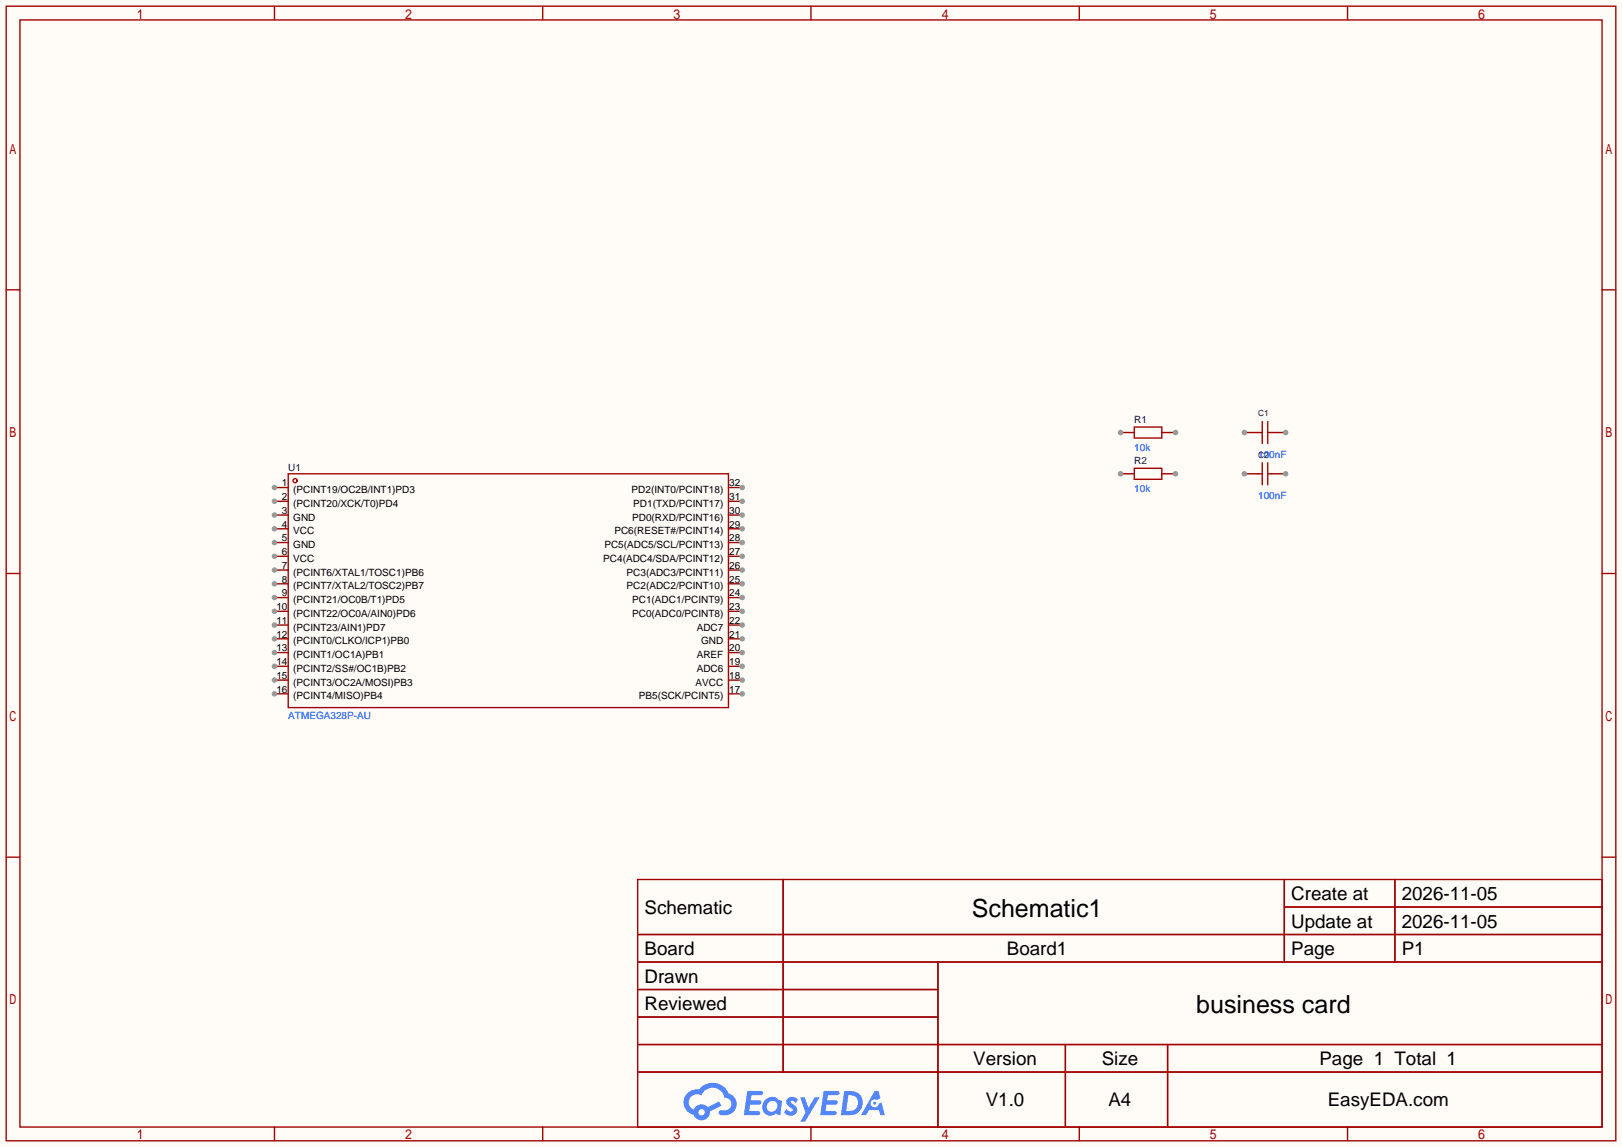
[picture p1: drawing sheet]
<svg xmlns="http://www.w3.org/2000/svg" width="299mm" height="212mm" viewBox="0 0 299 212" stroke-linecap="round" stroke-linejoin="round" font-family="sans-serif">
<path d="M0 0h299.5v211.8h-299.5z" fill="#fffcf7"/>
<g fill="none" stroke="#a10000" stroke-width=".25">
<path d="M1.1 1.1h297.2v209.6h-297.2zM3.7 3.7h292.1v204.5h-292.1zM50.7 1.1v2.6M100.2 1.1v2.6M149.7 1.1v2.6M199.3 1.1v2.6M248.8 1.1v2.6M1.1 53.5h2.6M295.8 53.5h2.5M1.1 105.9h2.6M295.8 105.9h2.5M1.1 158.3h2.6"/>
<path d="M295.8 158.3h2.5M117.7 162.4h178.1v45.8h-178.1zM117.7 172.6h178.1M117.7 177.7h178.1M144.6 162.4v35.6M173.2 177.7v30.5M237.1 162.4v15.3M237.1 167.5h58.7M257.5 162.4v15.3M117.7 182.8h55.5M117.7 192.9h178.1M117.7 187.8h55.5"/>
<path d="M117.7 198h178.1M196.7 192.9v15.3M215.6 192.9v15.3M50.7 208.2v2.5M100.2 208.2v2.5M149.7 208.2v2.5M199.3 208.2v2.5M248.8 208.2v2.5"/>
</g>
<g fill="#5487ff">
<path d="M145.5 202.8a1.3 1.3 0 0 1 1.8 .3l-.4 .6a.54 .54 0 0 0-.9-.2l.1 .2a1.58 1.58 0 0 1 1.1 1.6 1.43 1.43 0 0 1-2.5 .1l.5-.6a.64 .64 0 0 0 .5 .5 .64 .64 0 0 0 .7-.3l-.2-.2a1.6 1.6 0 0 1-1-1.6z"/>
<path d="M147.7 202.7h.9l.7 1.9 1.1-1.9h.9l-2.7 4.5h-.9l1-1.7z"/>
<path d="M138 201.5h1.6a1.31 1.31 0 0 1 1.2 .2 .4 .4 0 0 1-.3 .6h-1.8l-.1 .9h1.6a.4 .4 0 0 1 .4 .4 .4 .4 0 0 1-.4 .4h-1.7l-.2 1.2h.8a1.23 1.23 0 0 1 1.2 .2 .39 .39 0 0 1-.3 .6h-2.7z"/>
<path d="M152.1 201.5h1.6a1.32 1.32 0 0 1 1.3 .2 .39 .39 0 0 1-.4 .6h-1.7l-.2 .9h1.7a.4 .4 0 0 1 .3 .4 .4 .4 0 0 1-.4 .4h-1.7l-.2 1.2h.8a1.23 1.23 0 0 1 1.2 .2 .39 .39 0 0 1-.3 .6h-2.7z"/>
<path d="M161.5 201.5h.7l.4 1.3-.7 .4a.75 .75 0 0 0-1.1 .3 .75 .75 0 0 0 .5 1 .75 .75 0 0 0 .9-.6l.6-.3 .6 2.4h-.9l-.2-1h-1.9l-.5 1h-.9z"/>
<path d="M155.9 201.5l-.7 4.5h1.5a2.27 2.27 0 0 0 2.6-2.3 2.27 2.27 0 0 0-2.7-2.2zM156.6 202.3a1.5 1.5 0 0 1 1.8 1.5 1.5 1.5 0 0 1-1.9 1.4h-.3z"/>
<path d="M141.3 203.1a1.62 1.62 0 0 0-.4 2.1 1.62 1.62 0 0 0 2 .7l.4-.3 .3 .3 .5 .1 .3-2.5-.2-.3h-.4a1.58 1.58 0 0 0-2.5-.1zM141.9 203.6a.99 .99 0 0 1 1.6 .3 .99 .99 0 0 1-.9 1.4 .94 .94 0 0 1-1-.5 .94 .94 0 0 1 .3-1.2z"/>
<path d="M126.9 201.9a2.37 2.37 0 0 0 1.2 4 1.54 1.54 0 0 0 1.7 1 1.54 1.54 0 0 0 1.3-1.6l2.1-1.1-.5-.8-2 1.1a1.57 1.57 0 0 0-2.6 .4 1.5 1.5 0 0 1-.8-2.1 1.5 1.5 0 0 1 2.2-.5 2.23 2.23 0 0 1 2.3-1.4 2.23 2.23 0 0 1 2 1.8 1.16 1.16 0 0 1 1.2 1.1 1.16 1.16 0 0 1-1 1.3h-.7a.47 .47 0 0 0-.6 .3 .47 .47 0 0 0 .4 .6 2.23 2.23 0 0 0 2.3-.7 2.23 2.23 0 0 0 .4-2.3 2.16 2.16 0 0 0-1.3-1.1 3.2 3.2 0 0 0-5.4-.7l-1.2 .1zM129 205.4a.58 .58 0 0 1 1.1 0 .58 .58 0 0 1-1.1 0z"/>
<circle cx="161.5" cy="203.8" r=".28"/>
</g>
<g fill="none" stroke="#a10000" stroke-width=".25">
<path d="M53.2 87.5h81.3v43.2h-81.3z"/>
<circle cx="54.5" cy="88.8" r=".38"/>
</g>
<path d="M50.7 90h2.5" fill="none" stroke="#870000" stroke-width=".25"/>
<circle cx="50.7" cy="90" r=".51" fill="#999"/>
<path d="M50.7 92.6h2.5" fill="none" stroke="#870000" stroke-width=".25"/>
<circle cx="50.7" cy="92.6" r=".51" fill="#999"/>
<path d="M50.7 95.1h2.5" fill="none" stroke="#870000" stroke-width=".25"/>
<circle cx="50.7" cy="95.1" r=".51" fill="#999"/>
<path d="M50.7 97.7h2.5" fill="none" stroke="#870000" stroke-width=".25"/>
<circle cx="50.7" cy="97.7" r=".51" fill="#999"/>
<path d="M50.7 100.2h2.5" fill="none" stroke="#870000" stroke-width=".25"/>
<circle cx="50.7" cy="100.2" r=".51" fill="#999"/>
<path d="M50.7 102.7h2.5" fill="none" stroke="#870000" stroke-width=".25"/>
<circle cx="50.7" cy="102.7" r=".51" fill="#999"/>
<path d="M50.7 105.3h2.5" fill="none" stroke="#870000" stroke-width=".25"/>
<circle cx="50.7" cy="105.3" r=".51" fill="#999"/>
<path d="M50.7 107.8h2.5" fill="none" stroke="#870000" stroke-width=".25"/>
<circle cx="50.7" cy="107.8" r=".51" fill="#999"/>
<path d="M50.7 110.4h2.5" fill="none" stroke="#870000" stroke-width=".25"/>
<circle cx="50.7" cy="110.4" r=".51" fill="#999"/>
<path d="M50.7 112.9h2.5" fill="none" stroke="#870000" stroke-width=".25"/>
<circle cx="50.7" cy="112.9" r=".51" fill="#999"/>
<path d="M50.7 115.4h2.5" fill="none" stroke="#870000" stroke-width=".25"/>
<circle cx="50.7" cy="115.4" r=".51" fill="#999"/>
<path d="M50.7 118h2.5" fill="none" stroke="#870000" stroke-width=".25"/>
<circle cx="50.7" cy="118" r=".51" fill="#999"/>
<path d="M50.7 120.5h2.5" fill="none" stroke="#870000" stroke-width=".25"/>
<circle cx="50.7" cy="120.5" r=".51" fill="#999"/>
<path d="M50.7 123.1h2.5" fill="none" stroke="#870000" stroke-width=".25"/>
<circle cx="50.7" cy="123.1" r=".51" fill="#999"/>
<path d="M50.7 125.6h2.5" fill="none" stroke="#870000" stroke-width=".25"/>
<circle cx="50.7" cy="125.6" r=".51" fill="#999"/>
<path d="M50.7 128.1h2.5" fill="none" stroke="#870000" stroke-width=".25"/>
<circle cx="50.7" cy="128.1" r=".51" fill="#999"/>
<path d="M134.5 128.1h2.5" fill="none" stroke="#870000" stroke-width=".25"/>
<circle cx="137" cy="128.1" r=".51" fill="#999"/>
<path d="M134.5 125.6h2.5" fill="none" stroke="#870000" stroke-width=".25"/>
<circle cx="137" cy="125.6" r=".51" fill="#999"/>
<path d="M134.5 123.1h2.5" fill="none" stroke="#870000" stroke-width=".25"/>
<circle cx="137" cy="123.1" r=".51" fill="#999"/>
<path d="M134.5 120.5h2.5" fill="none" stroke="#870000" stroke-width=".25"/>
<circle cx="137" cy="120.5" r=".51" fill="#999"/>
<path d="M134.5 118h2.5" fill="none" stroke="#870000" stroke-width=".25"/>
<circle cx="137" cy="118" r=".51" fill="#999"/>
<path d="M134.5 115.4h2.5" fill="none" stroke="#870000" stroke-width=".25"/>
<circle cx="137" cy="115.4" r=".51" fill="#999"/>
<path d="M134.5 112.9h2.5" fill="none" stroke="#870000" stroke-width=".25"/>
<circle cx="137" cy="112.9" r=".51" fill="#999"/>
<path d="M134.5 110.4h2.5" fill="none" stroke="#870000" stroke-width=".25"/>
<circle cx="137" cy="110.4" r=".51" fill="#999"/>
<path d="M134.5 107.8h2.5" fill="none" stroke="#870000" stroke-width=".25"/>
<circle cx="137" cy="107.8" r=".51" fill="#999"/>
<path d="M134.5 105.3h2.5" fill="none" stroke="#870000" stroke-width=".25"/>
<circle cx="137" cy="105.3" r=".51" fill="#999"/>
<path d="M134.5 102.7h2.5" fill="none" stroke="#870000" stroke-width=".25"/>
<circle cx="137" cy="102.7" r=".51" fill="#999"/>
<path d="M134.5 100.2h2.5" fill="none" stroke="#870000" stroke-width=".25"/>
<circle cx="137" cy="100.2" r=".51" fill="#999"/>
<path d="M134.5 97.7h2.5" fill="none" stroke="#870000" stroke-width=".25"/>
<circle cx="137" cy="97.7" r=".51" fill="#999"/>
<path d="M134.5 95.1h2.5" fill="none" stroke="#870000" stroke-width=".25"/>
<circle cx="137" cy="95.1" r=".51" fill="#999"/>
<path d="M134.5 92.6h2.5" fill="none" stroke="#870000" stroke-width=".25"/>
<circle cx="137" cy="92.6" r=".51" fill="#999"/>
<path d="M134.5 90h2.5" fill="none" stroke="#870000" stroke-width=".25"/>
<circle cx="137" cy="90" r=".51" fill="#999"/>
<path d="M214.5 79.9h2.5" fill="none" stroke="#870000" stroke-width=".25"/>
<circle cx="217" cy="79.9" r=".51" fill="#999"/>
<path d="M206.9 79.9h2.5" fill="none" stroke="#870000" stroke-width=".25"/>
<circle cx="206.9" cy="79.9" r=".51" fill="#999"/>
<path d="M209.4 78.9h5.1v2h-5.1z" fill="none" stroke="#a10000" stroke-width=".25"/>
<path d="M214.5 87.5h2.5" fill="none" stroke="#870000" stroke-width=".25"/>
<circle cx="217" cy="87.5" r=".51" fill="#999"/>
<path d="M206.9 87.5h2.5" fill="none" stroke="#870000" stroke-width=".25"/>
<circle cx="206.9" cy="87.5" r=".51" fill="#999"/>
<path d="M233 77.9v4M234.1 77.9v4M209.4 86.5h5.1v2h-5.1z" fill="none" stroke="#a10000" stroke-width=".25"/>
<path d="M229.7 79.9h2.6" fill="none" stroke="#870000" stroke-width=".25"/>
<circle cx="229.7" cy="79.9" r=".51" fill="#999"/>
<path d="M234.8 79.9h2.6" fill="none" stroke="#870000" stroke-width=".25"/>
<circle cx="237.4" cy="79.9" r=".51" fill="#999"/>
<path d="M232.3 79.9h.7M234.1 79.9h.7M233 85.5v4M234.1 85.5v4" fill="none" stroke="#a10000" stroke-width=".25"/>
<path d="M229.7 87.5h2.6" fill="none" stroke="#870000" stroke-width=".25"/>
<circle cx="229.7" cy="87.5" r=".51" fill="#999"/>
<path d="M234.8 87.5h2.6" fill="none" stroke="#870000" stroke-width=".25"/>
<circle cx="237.4" cy="87.5" r=".51" fill="#999"/>
<path d="M232.3 87.5h.7M234.1 87.5h.7" fill="none" stroke="#a10000" stroke-width=".25"/>
<g font-size="4.6">
<text x="179.4" y="169.4">Schematic1</text>
<text x="220.9" y="187.1">business card</text>
</g>
<g font-size="3.5">
<text x="238.4" y="166.2">Create at</text>
<text x="258.8" y="166.2">2026-11-05</text>
<text x="119" y="168.8">Schematic</text>
<text x="238.4" y="171.3">Update at</text>
<text x="258.8" y="171.3">2026-11-05</text>
<text x="119" y="176.4">Board</text>
<text x="185.9" y="176.4">Board1</text>
<text x="238.4" y="176.4">Page</text>
<text x="258.8" y="176.4">P1</text>
<text x="119" y="181.5">Drawn</text>
<text x="119" y="186.6">Reviewed</text>
<text x="179.7" y="196.7">Version</text>
<text x="203.4" y="196.7">Size</text>
<text x="243.6" y="196.7">Page 1 Total 1</text>
<text x="182" y="204.3">V1.0</text>
<text x="204.7" y="204.3">A4</text>
<text x="245.1" y="204.3">EasyEDA.com</text>
</g>
<g font-size="1.8" fill="#000080">
<text x="209.4" y="78.2">R1</text>
<text x="53.2" y="87">U1</text>
<text x="209.4" y="85.8">R2</text>
</g>
<g font-size="1.8" fill="#00f">
<text x="209.4" y="83.2">10k</text>
<text x="232.3" y="84.5">100nF</text>
<text x="209.4" y="90.9">10k</text>
<text x="232.3" y="92.1">100nF</text>
<text x="53.2" y="132.8">ATMEGA328P-AU</text>
</g>
<g font-size="1.8">
<text x="52.1" y="89.8">1</text>
<text x="134.6" y="89.8">32</text>
<text x="52.1" y="92.4">2</text>
<text x="52.1" y="94.9">3</text>
<text x="54.2" y="91.1">(PCINT19/OC2B/INT1)PD3</text>
<text x="54.2" y="93.6">(PCINT20/XCK/T0)PD4</text>
<text x="116.6" y="91.1">PD2(INT0/PCINT18)</text>
<text x="116.9" y="93.6">PD1(TXD/PCINT17)</text>
<text x="134.6" y="94.9">30</text>
<text x="134.6" y="92.4">31</text>
<text x="52.1" y="97.4">4</text>
<text x="52.1" y="100">5</text>
<text x="54.2" y="96.2">GND</text>
<text x="54.2" y="98.7">VCC</text>
<text x="54.2" y="101.2">GND</text>
<text x="111.6" y="101.2">PC5(ADC5/SCL/PCINT13)</text>
<text x="113.4" y="98.7">PC6(RESET#/PCINT14)</text>
<text x="116.7" y="96.2">PD0(RXD/PCINT16)</text>
<text x="134.6" y="100">28</text>
<text x="134.6" y="97.4">29</text>
<text x="52.1" y="102.5">6</text>
<text x="52.1" y="105.1">7</text>
<text x="52.1" y="107.6">8</text>
<text x="54.2" y="103.8">VCC</text>
<text x="54.2" y="106.3">(PCINT6/XTAL1/TOSC1)PB6</text>
<text x="111.4" y="103.8">PC4(ADC4/SDA/PCINT12)</text>
<text x="115.7" y="106.3">PC3(ADC3/PCINT11)</text>
<text x="134.6" y="107.6">25</text>
<text x="134.6" y="105.1">26</text>
<text x="134.6" y="102.5">27</text>
<text x="51" y="112.7">10</text>
<text x="52.1" y="110.1">9</text>
<text x="54.2" y="108.9">(PCINT7/XTAL2/TOSC2)PB7</text>
<text x="54.2" y="111.4">(PCINT21/OC0B/T1)PD5</text>
<text x="54.2" y="113.9">(PCINT22/OC0A/AIN0)PD6</text>
<text x="115.7" y="108.9">PC2(ADC2/PCINT10)</text>
<text x="116.7" y="113.9">PC0(ADC0/PCINT8)</text>
<text x="116.7" y="111.4">PC1(ADC1/PCINT9)</text>
<text x="134.6" y="112.7">23</text>
<text x="134.6" y="110.1">24</text>
<text x="51" y="115.2">11</text>
<text x="51" y="117.8">12</text>
<text x="54.2" y="116.5">(PCINT23/AIN1)PD7</text>
<text x="54.2" y="119">(PCINT0/CLKO/ICP1)PB0</text>
<text x="128.6" y="116.5">ADC7</text>
<text x="129.4" y="119">GND</text>
<text x="134.6" y="117.8">21</text>
<text x="134.6" y="115.2">22</text>
<text x="51" y="120.3">13</text>
<text x="51" y="122.8">14</text>
<text x="51" y="125.4">15</text>
<text x="54.2" y="121.6">(PCINT1/OC1A)PB1</text>
<text x="54.2" y="124.1">(PCINT2/SS#/OC1B)PB2</text>
<text x="128.6" y="124.1">ADC6</text>
<text x="128.6" y="121.6">AREF</text>
<text x="134.6" y="125.4">18</text>
<text x="134.6" y="122.8">19</text>
<text x="134.6" y="120.3">20</text>
<text x="51" y="127.9">16</text>
<text x="54.2" y="126.6">(PCINT3/OC2A/MOSI)PB3</text>
<text x="54.2" y="129.2">(PCINT4/MISO)PB4</text>
<text x="118" y="129.2">PB5(SCK/PCINT5)</text>
<text x="128.4" y="126.6">AVCC</text>
<text x="134.6" y="127.9">17</text>
</g>
<g font-size="1.6" fill="#000080">
<text x="232.3" y="76.9">C1</text>
<text x="232.3" y="84.5">C2</text>
</g>
</svg>
